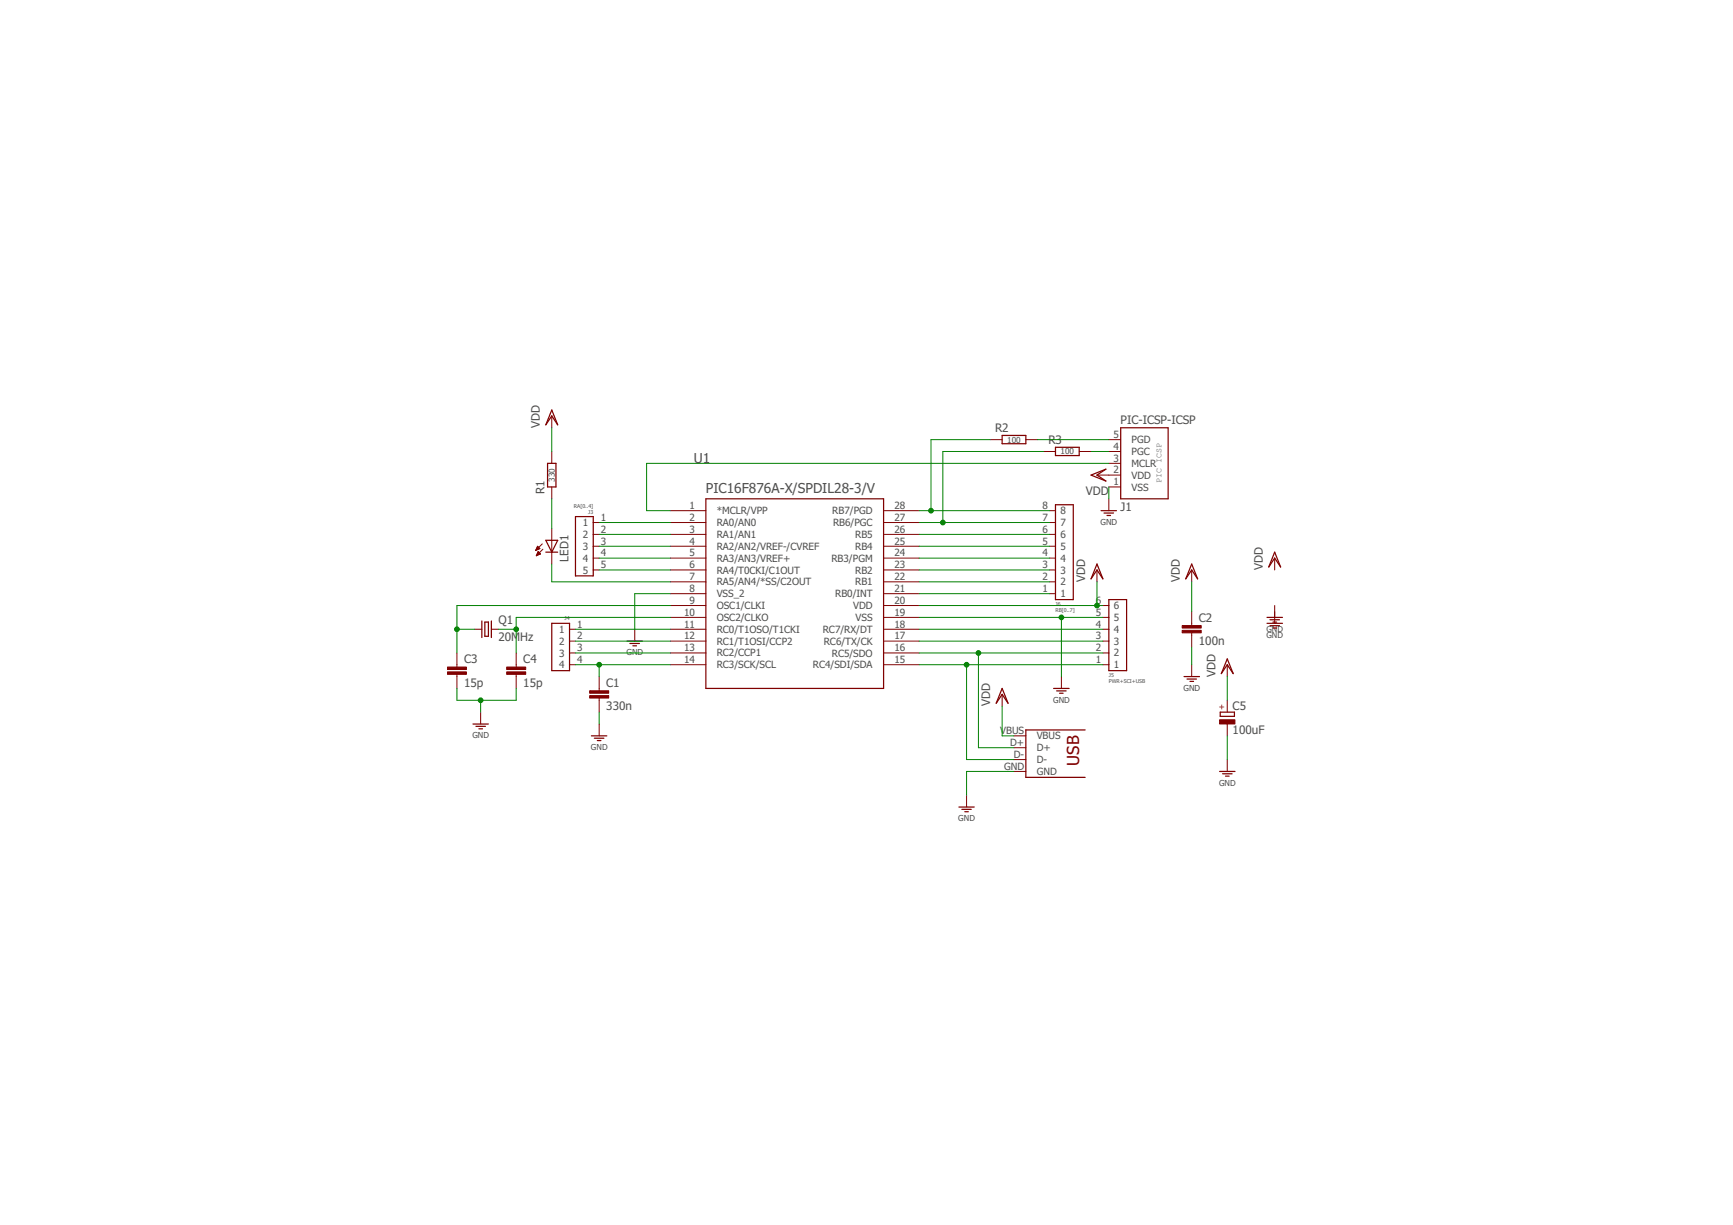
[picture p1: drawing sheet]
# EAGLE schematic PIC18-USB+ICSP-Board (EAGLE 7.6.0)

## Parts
C1  330n  C050-030X075  [C050-030X075]
C2  100n  C025-015X024  [C025-015X024]
C3  15p  C025-015X024  [C025-015X024]
C4  15p  C025-015X024  [C025-015X024]
C5  100uF  CPOLE2.5-5  [E2,5-5]
J1  PIC-ICSP-ICSP  [PIC-ICSP]
J2  USB-PRINT  [USB-B-PRINT]
J3  RA[0..4]  CONN-5P  [CONN-5P-N]
J4  RC[0..3]  CONN-4P-4P  [CONN-4P]
J5  PWR+SCI+USB  CONN-6P  [CONN-6P]
J6  RB[0..7]  CONN-8P  [CONN-8P]
LED1  LED3MM  [LED3MM]
Q1  20MHz  CRYSTALHC49  [HC49]
R1  330  R0202/10  [0202/10]
R2  100  R0202/7-V  [0202/7-V]
R3  100  R0202/7-V  [0202/7-V]
U1  PIC16F876A-X/SPDIL28-3/V  [DIL28-3/V]

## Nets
/MCLR: J1.3(MCLR) U1.1(*MCLR/VPP)
GND: C1.2 C2.2 C3.2 C4.2 C5.- J1.1(VSS) J2.GND J5.5 U1.8(VSS_2) U1.19(VSS)
N$1: C1.1 J4.4 U1.14(RC3/SCK/SCL)
N$2: J2.D+ J5.2 U1.16(RC5/SDO)
N$3: J2.D- J5.1 U1.15(RC4/SDI/SDA)
N$4: LED1.A R1.1
N$5: LED1.K(C) U1.7(RA5/AN4/*SS/C2OUT)
N$6: C3.1 Q1.1 U1.9(OSC1/CLKI)
N$7: C4.1 Q1.2 U1.10(OSC2/CLKO)
N$8: J6.6 U1.26(RB5)
N$9: J6.5 U1.25(RB4)
N$10: J6.4 U1.24(RB3/PGM)
N$11: J6.3 U1.23(RB2)
N$12: J6.2 U1.22(RB1)
N$13: J6.1 U1.21(RB0/INT)
N$14: J3.1 U1.2(RA0/AN0)
N$15: J5.4 U1.18(RC7/RX/DT)
N$16: J5.3 U1.17(RC6/TX/CK)
N$17: J3.2 U1.3(RA1/AN1)
N$18: J3.3 U1.4(RA2/AN2/VREF-/CVREF)
N$19: J3.4 U1.5(RA3/AN3/VREF+)
N$20: J3.5 U1.6(RA4/T0CKI/C1OUT)
N$21: J4.1 U1.11(RC0/T1OSO/T1CKI)
N$22: J4.2 U1.12(RC1/T1OSI/CCP2)
N$23: J4.3 U1.13(RC2/CCP1)
N$24: J1.5(PGD) R2.2
N$25: J1.4(PGC) R3.2
PGC: J6.7 R3.1 U1.27(RB6/PGC)
PGD: J6.8 R2.1 U1.28(RB7/PGD)
VDD: C2.1 C5.+ J1.2(VDD) J2.VBUS J5.6 R1.2 U1.20(VDD)
